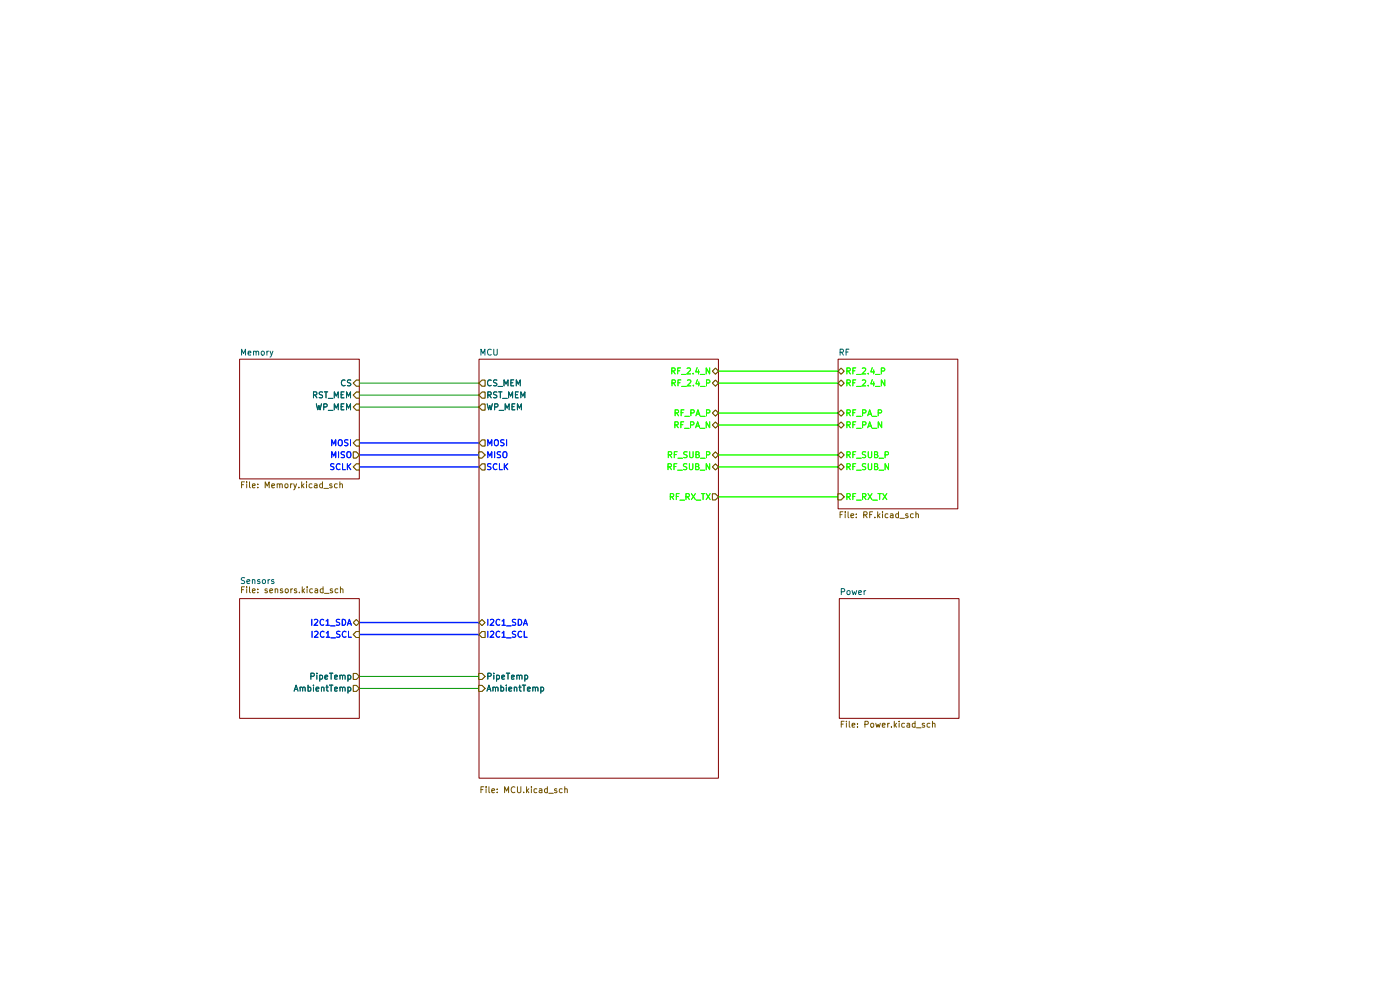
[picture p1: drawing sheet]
(kicad_sch
 (version 20250114)
 (generator "eeschema")
 (generator_version "9.0")
 (paper "A4")
 (lib_symbols)
 (wire
  (pts (xy 152.4 90.17) (xy 177.8 90.17))
  (stroke (width 0) (type default)))
 (wire
  (pts (xy 152.4 78.74) (xy 177.8 78.74))
  (stroke (width 0) (type default)))
 (wire
  (pts (xy 152.4 87.63) (xy 177.8 87.63))
  (stroke (width 0) (type default)))
 (wire
  (pts (xy 76.2 81.28) (xy 101.6 81.28))
  (stroke (width 0) (type default)))
 (wire
  (pts (xy 76.2 93.98) (xy 101.6 93.98))
  (stroke (width 0) (type default)))
 (wire
  (pts (xy 152.4 99.06) (xy 177.8 99.06))
  (stroke (width 0) (type default)))
 (wire
  (pts (xy 152.4 96.52) (xy 177.8 96.52))
  (stroke (width 0) (type default)))
 (wire
  (pts (xy 76.2 134.62) (xy 101.6 134.62))
  (stroke (width 0) (type default)))
 (wire
  (pts (xy 76.2 83.82) (xy 101.6 83.82))
  (stroke (width 0) (type default)))
 (wire
  (pts (xy 76.2 96.52) (xy 101.6 96.52))
  (stroke (width 0) (type default)))
 (wire
  (pts (xy 76.2 99.06) (xy 101.6 99.06))
  (stroke (width 0) (type default)))
 (wire
  (pts (xy 152.4 81.28) (xy 177.8 81.28))
  (stroke (width 0) (type default)))
 (wire
  (pts (xy 76.2 143.51) (xy 101.6 143.51))
  (stroke (width 0) (type default)))
 (wire
  (pts (xy 152.4 105.41) (xy 177.8 105.41))
  (stroke (width 0) (type default)))
 (wire
  (pts (xy 76.2 132.08) (xy 101.6 132.08))
  (stroke (width 0) (type default)))
 (wire
  (pts (xy 76.2 146.05) (xy 101.6 146.05))
  (stroke (width 0) (type default)))
 (wire
  (pts (xy 76.2 86.36) (xy 101.6 86.36))
  (stroke (width 0) (type default)))
 (sheet
  (at 50.8 127)
  (size 25.4 25.4)
  (exclude_from_sim no)
  (in_bom yes)
  (on_board yes)
  (dnp no)
  (stroke (width 0.1524) (type solid))
  (fill (color 0 0 0 0.0000))
  (property "Sheetname" "Sensors" (at 50.8 123.952 0) (effects (font (size 1.27 1.27)) (justify left bottom)))
  (property "Sheetfile" "sensors.kicad_sch" (at 50.8 124.46 0) (effects (font (size 1.27 1.27)) (justify left top)))
  (pin "I2C1_SDA" bidirectional (at 76.2 132.08 0) (effects (font (size 1.27 1.27)) (justify right)))
  (pin "I2C1_SCL" input (at 76.2 134.62 0) (effects (font (size 1.27 1.27)) (justify right)))
  (pin "PipeTemp" output (at 76.2 143.51 0) (effects (font (size 1.27 1.27)) (justify right)))
  (pin "AmbientTemp" output (at 76.2 146.05 0) (effects (font (size 1.27 1.27)) (justify right))))
 (sheet
  (at 178.054 127)
  (size 25.4 25.4)
  (exclude_from_sim no)
  (in_bom yes)
  (on_board yes)
  (dnp no)
  (fields_autoplaced yes)
  (stroke (width 0.1524) (type solid))
  (fill (color 0 0 0 0.0000))
  (property "Sheetname" "Power" (at 178.054 126.2884 0) (effects (font (size 1.27 1.27)) (justify left bottom)))
  (property "Sheetfile" "Power.kicad_sch" (at 178.054 152.9846 0) (effects (font (size 1.27 1.27)) (justify left top))))
 (sheet
  (at 177.8 76.2)
  (size 25.4 31.75)
  (exclude_from_sim no)
  (in_bom yes)
  (on_board yes)
  (dnp no)
  (fields_autoplaced yes)
  (stroke (width 0.1524) (type solid))
  (fill (color 0 0 0 0.0000))
  (property "Sheetname" "RF" (at 177.8 75.4884 0) (effects (font (size 1.27 1.27)) (justify left bottom)))
  (property "Sheetfile" "RF.kicad_sch" (at 177.8 108.5346 0) (effects (font (size 1.27 1.27)) (justify left top)))
  (pin "RF_SUB_N" bidirectional (at 177.8 99.06 180) (effects (font (size 1.27 1.27)) (justify left)))
  (pin "RF_2.4_P" bidirectional (at 177.8 78.74 180) (effects (font (size 1.27 1.27)) (justify left)))
  (pin "RF_2.4_N" bidirectional (at 177.8 81.28 180) (effects (font (size 1.27 1.27)) (justify left)))
  (pin "RF_SUB_P" bidirectional (at 177.8 96.52 180) (effects (font (size 1.27 1.27)) (justify left)))
  (pin "RF_PA_N" bidirectional (at 177.8 90.17 180) (effects (font (size 1.27 1.27)) (justify left)))
  (pin "RF_PA_P" bidirectional (at 177.8 87.63 180) (effects (font (size 1.27 1.27)) (justify left)))
  (pin "RF_RX_TX" input (at 177.8 105.41 180) (effects (font (size 1.27 1.27)) (justify left))))
 (sheet
  (at 101.6 76.2)
  (size 50.8 88.9)
  (exclude_from_sim no)
  (in_bom yes)
  (on_board yes)
  (dnp no)
  (stroke (width 0.1524) (type solid))
  (fill (color 0 0 0 0.0000))
  (property "Sheetname" "MCU" (at 101.6 75.4884 0) (effects (font (size 1.27 1.27)) (justify left bottom)))
  (property "Sheetfile" "MCU.kicad_sch" (at 101.6 166.878 0) (effects (font (size 1.27 1.27)) (justify left top)))
  (pin "RF_2.4_N" bidirectional (at 152.4 78.74 0) (effects (font (size 1.27 1.27)) (justify right)))
  (pin "RF_SUB_N" bidirectional (at 152.4 99.06 0) (effects (font (size 1.27 1.27)) (justify right)))
  (pin "RF_SUB_P" bidirectional (at 152.4 96.52 0) (effects (font (size 1.27 1.27)) (justify right)))
  (pin "RF_2.4_P" bidirectional (at 152.4 81.28 0) (effects (font (size 1.27 1.27)) (justify right)))
  (pin "MISO" input (at 101.6 96.52 180) (effects (font (size 1.27 1.27)) (justify left)))
  (pin "CS_MEM" output (at 101.6 81.28 180) (effects (font (size 1.27 1.27)) (justify left)))
  (pin "SCLK" output (at 101.6 99.06 180) (effects (font (size 1.27 1.27)) (justify left)))
  (pin "WP_MEM" output (at 101.6 86.36 180) (effects (font (size 1.27 1.27)) (justify left)))
  (pin "MOSI" output (at 101.6 93.98 180) (effects (font (size 1.27 1.27)) (justify left)))
  (pin "RST_MEM" output (at 101.6 83.82 180) (effects (font (size 1.27 1.27)) (justify left)))
  (pin "RF_PA_P" bidirectional (at 152.4 87.63 0) (effects (font (size 1.27 1.27)) (justify right)))
  (pin "RF_PA_N" bidirectional (at 152.4 90.17 0) (effects (font (size 1.27 1.27)) (justify right)))
  (pin "I2C1_SCL" output (at 101.6 134.62 180) (effects (font (size 1.27 1.27)) (justify left)))
  (pin "I2C1_SDA" bidirectional (at 101.6 132.08 180) (effects (font (size 1.27 1.27)) (justify left)))
  (pin "AmbientTemp" input (at 101.6 146.05 180) (effects (font (size 1.27 1.27)) (justify left)))
  (pin "PipeTemp" input (at 101.6 143.51 180) (effects (font (size 1.27 1.27)) (justify left)))
  (pin "RF_RX_TX" output (at 152.4 105.41 0) (effects (font (size 1.27 1.27)) (justify right))))
 (sheet
  (at 50.8 76.2)
  (size 25.4 25.4)
  (exclude_from_sim no)
  (in_bom yes)
  (on_board yes)
  (dnp no)
  (fields_autoplaced yes)
  (stroke (width 0.1524) (type solid))
  (fill (color 0 0 0 0.0000))
  (property "Sheetname" "Memory" (at 50.8 75.4884 0) (effects (font (size 1.27 1.27)) (justify left bottom)))
  (property "Sheetfile" "Memory.kicad_sch" (at 50.8 102.1846 0) (effects (font (size 1.27 1.27)) (justify left top)))
  (pin "SCLK" input (at 76.2 99.06 0) (effects (font (size 1.27 1.27)) (justify right)))
  (pin "CS" input (at 76.2 81.28 0) (effects (font (size 1.27 1.27)) (justify right)))
  (pin "RST_MEM" input (at 76.2 83.82 0) (effects (font (size 1.27 1.27)) (justify right)))
  (pin "MOSI" input (at 76.2 93.98 0) (effects (font (size 1.27 1.27)) (justify right)))
  (pin "WP_MEM" input (at 76.2 86.36 0) (effects (font (size 1.27 1.27)) (justify right)))
  (pin "MISO" output (at 76.2 96.52 0) (effects (font (size 1.27 1.27)) (justify right))))
 (sheet_instances
  (path ""
   (page "1")))
 (embedded_fonts no))
